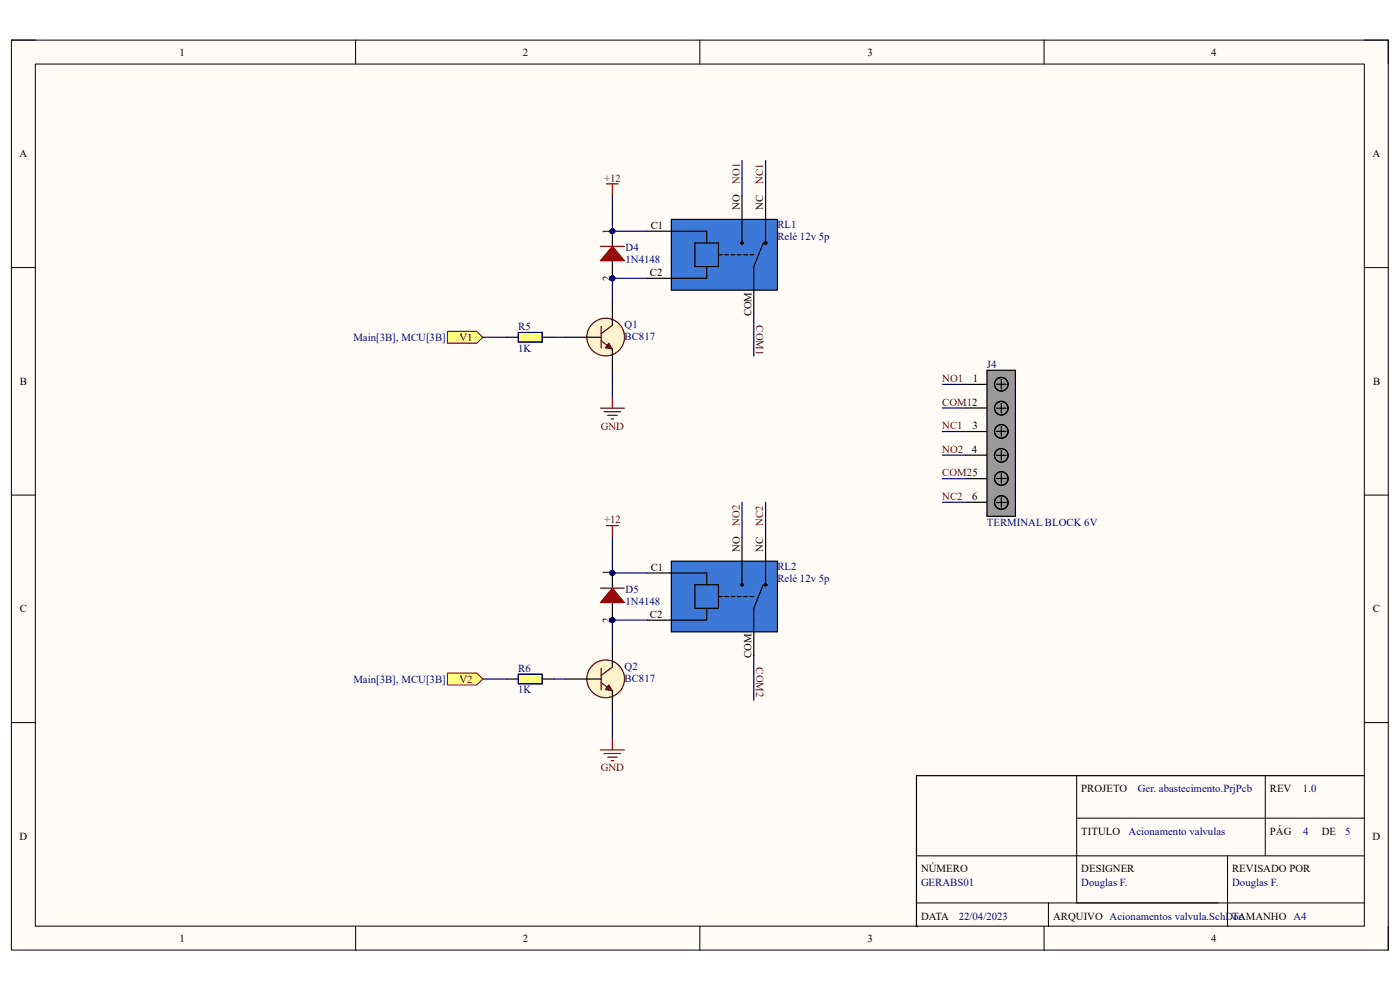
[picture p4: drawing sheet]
<svg xmlns="http://www.w3.org/2000/svg" width="297mm" height="210mm" viewBox="0 0 297 210" stroke-linecap="round" stroke-linejoin="round" font-family="sans-serif">
<path d="M2.4 8.5h292.1v193h-292.1z" fill-rule="evenodd" fill="#fffcf8"/>
<path d="M2.4 8.5h292.1v193h-292.1z" fill="none" stroke="#000" stroke-width=".21"/>
<path d="M7.5 13.6h281.9v182.9h-281.9z" fill-rule="evenodd" fill="#fffcf8"/>
<g fill="none" stroke="#000" stroke-width=".21">
<path d="M2.4 8.5h5.1M7.5 13.6h281.9v182.9h-281.9zM75.4 8.5v5.1M148.5 8.5v5.1M221.5 8.5v5.1M289.4 8.5h5.1v5.1M2.4 56.8h5.1M289.4 56.8h5.1M2.4 105h5.1M289.4 105h5.1M2.4 153.3h5.1M289.4 153.3h5.1"/>
<path d="M228.4 164.5v27M228.4 173.6h61M268.4 164.5v17.1M75.4 196.5v5M148.5 196.5v5M194.4 191.5h95M194.4 181.6h95M221.5 196.5v5M222.4 191.5v5.1M260.4 181.6v15M294.5 196.5v5"/>
</g>
<path d="M289.4 164.5h-95v32.1M194.4 196.6h.1" fill="none" stroke="#000" stroke-width=".25"/>
<path d="M142.4 119h22.5v15h-22.5z" fill-rule="evenodd" fill="#3c78d8"/>
<g fill="none" stroke="#000" stroke-width=".25">
<path d="M142.4 119h22.5v15h-22.5zM157.4 114v10M162.4 114v10.2M137.4 121.5h12.5v2.5M147.4 124h5v5h-5zM149.9 129v2.6h-12.5M152.4 126.6h.9M153.8 126.6h.8M155.1 126.6h.8M156.4 126.6h.9M157.8 126.6h.8M159.1 126.6h.8"/>
<path d="M161.9 124l-2 5v10"/>
<circle cx="157.4" cy="124" r=".25"/>
<circle cx="162.4" cy="124" r=".25"/>
</g>
<path d="M128.7 111.5h2.5M129.9 111.5v2.5M127.4 159.1h5.1M128.1 159.9h3.6M129.9 156.5v2.6M128.9 160.6h2M129.7 161.4h.5" fill="none" stroke="#800000" stroke-width=".25"/>
<circle cx="128.5" cy="144" r="4" fill="#fff2cc"/>
<circle cx="128.5" cy="144" r="4" fill="none" stroke="#600" stroke-width=".25"/>
<path d="M127.5 144.8l2.4 1.8M129.9 141.5l-2.4 1.8" fill="none" stroke="#5b0f00" stroke-width=".25"/>
<path d="M129.2 145.3l.7 1.2-1.5-.2z" fill="#600"/>
<path d="M129.2 145.3l.7 1.2-1.5-.2z" fill="none" stroke="#600" stroke-width=".21"/>
<path d="M129.9 136.4v5.1M107.4 144h2.6M115 144h2.6M119.9 144h7.6M129.9 146.6v5.1" fill="none" stroke="#000" stroke-width=".25"/>
<path d="M127.5 141.8v4.5" fill="none" stroke="#600" stroke-width=".25"/>
<path d="M110 143h5v2.1h-5z" fill-rule="evenodd" fill="#ffff80"/>
<path d="M110 143h5v2.1h-5z" fill="none" stroke="#04046c" stroke-width=".21"/>
<path d="M110 143h5v2.1h-5z" fill="none" stroke="#04046c" stroke-width=".25"/>
<path d="M209.4 78.5h6v31h-6z" fill-rule="evenodd" fill="#999"/>
<g fill="none" stroke="#000" stroke-width=".25">
<path d="M209.4 78.5h6v31h-6zM204.9 81.5h4.4M204.9 86.6h4.4M204.9 91.5h4.4M204.9 96.6h4.4M211.4 81.5h2M211.4 86.6h2M211.4 91.5h2M211.4 96.6h2M212.4 80.5v2M212.4 85.6v2M212.4 90.5v2"/>
<path d="M212.4 95.6v2M204.9 101.5h4.4M204.9 106.6h4.4M211.4 101.5h2M211.4 106.6h2M212.4 100.5v2M212.4 105.6v2"/>
<circle cx="212.4" cy="91.5" r="1.44"/>
<circle cx="212.4" cy="86.6" r="1.44"/>
<circle cx="212.4" cy="81.5" r="1.44"/>
<circle cx="212.4" cy="96.6" r="1.44"/>
<circle cx="212.4" cy="106.6" r="1.44"/>
<circle cx="212.4" cy="101.5" r="1.44"/>
</g>
<path d="M142.4 46.5h22.5v15h-22.5z" fill-rule="evenodd" fill="#3c78d8"/>
<g fill="none" stroke="#000" stroke-width=".25">
<path d="M137.4 49h12.5v2.5M142.4 46.5h22.5v15h-22.5zM147.4 51.5h5v5h-5zM149.9 56.5v2.5h-12.5M152.4 54h.9M153.8 54h.8M155.1 54h.8M156.4 54h.9M157.4 41.5v10M157.8 54h.8M159.1 54h.8M161.9 51.5l-2 5v10"/>
<path d="M162.4 41.5v10.2"/>
<circle cx="157.4" cy="51.5" r=".25"/>
<circle cx="162.4" cy="51.5" r=".25"/>
</g>
<path d="M128.7 39h2.5M129.9 39v2.5M127.4 86.6h5.1M128.1 87.3h3.6M128.9 88.1h2M129.7 88.9h.5M129.9 84v2.6" fill="none" stroke="#800000" stroke-width=".25"/>
<circle cx="128.5" cy="71.5" r="4" fill="#fff2cc"/>
<circle cx="128.5" cy="71.5" r="4" fill="none" stroke="#600" stroke-width=".25"/>
<path d="M127.5 72.3l2.4 1.8M129.9 69l-2.4 1.8" fill="none" stroke="#5b0f00" stroke-width=".25"/>
<path d="M129.2 72.8l.7 1.2-1.5-.2z" fill="#600"/>
<path d="M129.2 72.8l.7 1.2-1.5-.2z" fill="none" stroke="#600" stroke-width=".21"/>
<path d="M107.4 71.5h2.6M115 71.5h2.6M119.9 71.5h7.6M129.9 63.9v5.1M129.9 74.1v5.1" fill="none" stroke="#000" stroke-width=".25"/>
<path d="M127.5 69.3v4.5" fill="none" stroke="#600" stroke-width=".25"/>
<path d="M110 70.5h5v2.1h-5z" fill-rule="evenodd" fill="#ffff80"/>
<path d="M110 70.5h5v2.1h-5z" fill="none" stroke="#04046c" stroke-width=".21"/>
<path d="M110 70.5h5v2.1h-5z" fill="none" stroke="#04046c" stroke-width=".25"/>
<path d="M94.9 70.3h6.3l1.2 1.2-1.2 1.3h-6.3z" fill-rule="evenodd" fill="#ffff80"/>
<path d="M94.9 70.3h6.3l1.2 1.2-1.2 1.3h-6.3z" fill="none" stroke="#800000" stroke-width=".21"/>
<path d="M94.9 142.8h6.3l1.2 1.2-1.2 1.3h-6.3z" fill-rule="evenodd" fill="#ffff80"/>
<path d="M94.9 142.8h6.3l1.2 1.2-1.2 1.3h-6.3z" fill="none" stroke="#800000" stroke-width=".21"/>
<path d="M129.9 121.5h7.5" fill="none" stroke="#000080" stroke-width=".25"/>
<circle cx="129.9" cy="121.6" r=".51" fill="#000080"/>
<circle cx="129.9" cy="121.6" r=".51" fill="none" stroke="#000080" stroke-width=".21"/>
<path d="M129.9 131.6h7.5" fill="none" stroke="#000080" stroke-width=".25"/>
<circle cx="129.9" cy="131.6" r=".51" fill="#000080"/>
<circle cx="129.9" cy="131.6" r=".51" fill="none" stroke="#000080" stroke-width=".21"/>
<path d="M129.9 114v7.5" fill="none" stroke="#000080" stroke-width=".25"/>
<circle cx="129.9" cy="121.6" r=".51" fill="#000080"/>
<circle cx="129.9" cy="121.6" r=".51" fill="none" stroke="#000080" stroke-width=".21"/>
<path d="M129.9 131.6v4.8M129.9 151.7v4.8" fill="none" stroke="#000080" stroke-width=".25"/>
<circle cx="129.9" cy="131.6" r=".51" fill="#000080"/>
<circle cx="129.9" cy="131.6" r=".51" fill="none" stroke="#000080" stroke-width=".21"/>
<path d="M129.9 49h7.5M102.4 144h5M117.6 144h2.3" fill="none" stroke="#000080" stroke-width=".25"/>
<circle cx="129.9" cy="49" r=".51" fill="#000080"/>
<circle cx="129.9" cy="49" r=".51" fill="none" stroke="#000080" stroke-width=".21"/>
<path d="M129.9 59h7.5" fill="none" stroke="#000080" stroke-width=".25"/>
<circle cx="129.9" cy="59" r=".51" fill="#000080"/>
<circle cx="129.9" cy="59" r=".51" fill="none" stroke="#000080" stroke-width=".21"/>
<path d="M129.9 41.5v7.5" fill="none" stroke="#000080" stroke-width=".25"/>
<circle cx="129.9" cy="49" r=".51" fill="#000080"/>
<circle cx="129.9" cy="49" r=".51" fill="none" stroke="#000080" stroke-width=".21"/>
<path d="M129.9 59v4.9M129.9 79.2v4.8" fill="none" stroke="#000080" stroke-width=".25"/>
<circle cx="129.9" cy="59" r=".51" fill="#000080"/>
<circle cx="129.9" cy="59" r=".51" fill="none" stroke="#000080" stroke-width=".21"/>
<g fill="none" stroke="#000080" stroke-width=".25">
<path d="M157.4 34v7.5M162.4 34v7.5M102.4 71.5h5M117.6 71.5h2.3M159.9 66.5v9M199.9 81.5h5M199.9 86.6h5M199.9 91.5h5M199.9 96.6h5M157.4 106.5v7.5M162.4 106.5v7.5M199.9 101.5h5"/>
<path d="M199.9 106.6h5M159.9 139v9.5"/>
</g>
<circle cx="129.9" cy="59" r=".51" fill="#000080"/>
<circle cx="129.9" cy="59" r=".51" fill="none" stroke="#000080" stroke-width=".21"/>
<circle cx="129.9" cy="49" r=".51" fill="#000080"/>
<circle cx="129.9" cy="49" r=".51" fill="none" stroke="#000080" stroke-width=".21"/>
<path d="M129.9 56.5v2.5" fill="none" stroke="#000" stroke-width=".25"/>
<circle cx="129.9" cy="59" r=".51" fill="#000080"/>
<circle cx="129.9" cy="59" r=".51" fill="none" stroke="#000080" stroke-width=".21"/>
<path d="M129.9 49v2.6" fill="none" stroke="#000" stroke-width=".25"/>
<circle cx="129.9" cy="49" r=".51" fill="#000080"/>
<circle cx="129.9" cy="49" r=".51" fill="none" stroke="#000080" stroke-width=".21"/>
<path d="M129.9 51.5v5" fill="none" stroke="#000" stroke-width=".25"/>
<path d="M129.9 52.3l2.6 3h-5.1z" fill="#900"/>
<path d="M127.4 52.3h5.1M129.9 52.3l2.6 3h-5.1z" fill="none" stroke="#980000" stroke-width=".25"/>
<circle cx="129.9" cy="131.6" r=".51" fill="#000080"/>
<circle cx="129.9" cy="131.6" r=".51" fill="none" stroke="#000080" stroke-width=".21"/>
<circle cx="129.9" cy="121.6" r=".51" fill="#000080"/>
<circle cx="129.9" cy="121.6" r=".51" fill="none" stroke="#000080" stroke-width=".21"/>
<path d="M129.9 129v2.6" fill="none" stroke="#000" stroke-width=".25"/>
<circle cx="129.9" cy="131.6" r=".51" fill="#000080"/>
<circle cx="129.9" cy="131.6" r=".51" fill="none" stroke="#000080" stroke-width=".21"/>
<path d="M129.9 121.5v2.6" fill="none" stroke="#000" stroke-width=".25"/>
<circle cx="129.9" cy="121.6" r=".51" fill="#000080"/>
<circle cx="129.9" cy="121.6" r=".51" fill="none" stroke="#000080" stroke-width=".21"/>
<path d="M129.9 124v5" fill="none" stroke="#000" stroke-width=".25"/>
<path d="M129.9 124.8l2.6 3h-5.1z" fill="#900"/>
<path d="M127.4 124.8h5.1M129.9 124.8l2.6 3h-5.1z" fill="none" stroke="#980000" stroke-width=".25"/>
<g font-size="2.3">
<text x="38.1" y="11.8">1</text>
<text x="110.9" y="11.8">2</text>
<text x="184" y="11.8">3</text>
<text x="256.9" y="11.8">4</text>
<text x="4.1" y="33.4">A</text>
<text x="291.2" y="33.4">A</text>
<text x="156.9" y="44.6" transform="rotate(-90 156.9 44.6)">NO</text>
<text x="161.9" y="44.6" transform="rotate(-90 161.9 44.6)">NC</text>
<text x="129.4" y="49.6" transform="rotate(-90 129.4 49.6)">1</text>
<text x="138" y="48.6">C1</text>
<text x="129.4" y="59.6" transform="rotate(-90 129.4 59.6)">2</text>
<text x="137.9" y="58.5">C2</text>
<text x="159.4" y="67.1" transform="rotate(-90 159.4 67.1)">COM</text>
<text x="4.2" y="81.7">B</text>
<text x="206.4" y="81.1">1</text>
<text x="291.3" y="81.7">B</text>
<text x="206.3" y="91.1">3</text>
<text x="206.2" y="96.1">4</text>
<text x="206.2" y="106">6</text>
<text x="156.9" y="117.1" transform="rotate(-90 156.9 117.1)">NO</text>
<text x="161.9" y="117.1" transform="rotate(-90 161.9 117.1)">NC</text>
<text x="129.4" y="122" transform="rotate(-90 129.4 122)">1</text>
<text x="138" y="121.1">C1</text>
<text x="4.2" y="129.9">C</text>
<text x="137.9" y="131.1">C2</text>
<text x="291.3" y="129.9">C</text>
<text x="129.4" y="132.1" transform="rotate(-90 129.4 132.1)">2</text>
<text x="159.4" y="139.7" transform="rotate(-90 159.4 139.7)">COM</text>
<text x="229.4" y="168.1">PROJETO</text>
<text x="269.4" y="168.1">REV</text>
<text x="4.1" y="178.2">D</text>
<text x="229.4" y="177.1">TITULO</text>
<text x="269.4" y="177.1">PÁG</text>
<text x="280.4" y="177.1">DE</text>
<text x="291.2" y="178.2">D</text>
<text x="195.4" y="185">NÚMERO</text>
<text x="229.4" y="185">DESIGNER</text>
<text x="261.4" y="185">REVISADO POR</text>
<text x="195.4" y="195.1">DATA</text>
<text x="223.4" y="195.1">ARQUIVO Acionamentos valvula.SchDoc</text>
<text x="261.4" y="195.1">TAMANHO A4</text>
<text x="38.1" y="199.8">1</text>
<text x="110.9" y="199.8">2</text>
<text x="184" y="199.8">3</text>
<text x="256.9" y="199.8">4</text>
</g>
<g font-size="2.3" fill="#800000">
<text x="128.2" y="38.5">+12</text>
<text x="156.9" y="39" transform="rotate(-90 156.9 39)">NO1</text>
<text x="161.9" y="39" transform="rotate(-90 161.9 39)">NC1</text>
<text x="160.4" y="69" transform="rotate(90 160.4 69)">COM1</text>
<text x="97.5" y="72.3">V1</text>
<text x="199.9" y="81.1">NO1</text>
<text x="199.9" y="86.1">COM12</text>
<text x="127.5" y="91.2">GND</text>
<text x="199.9" y="91.1">NC1</text>
<text x="199.9" y="96.1">NO2</text>
<text x="199.9" y="101">COM25</text>
<text x="199.9" y="106">NC2</text>
<text x="128.2" y="111">+12</text>
<text x="156.9" y="111.5" transform="rotate(-90 156.9 111.5)">NO2</text>
<text x="161.9" y="111.5" transform="rotate(-90 161.9 111.5)">NC2</text>
<text x="160.4" y="141.6" transform="rotate(90 160.4 141.6)">COM2</text>
<text x="97.5" y="144.8">V2</text>
<text x="127.5" y="163.7">GND</text>
</g>
<g font-size="2.3" fill="#000080">
<text x="132.7" y="53.3">D4</text>
<text x="164.9" y="48.3">RL1</text>
<text x="164.9" y="50.9">Relé 12v 5p</text>
<text x="132.7" y="55.9">1N4148</text>
<text x="109.9" y="70">R5</text>
<text x="132.5" y="69.6">Q1</text>
<text x="75" y="72.3">Main[3B], MCU[3B]</text>
<text x="109.9" y="74.6">1K</text>
<text x="132.5" y="72.1">BC817</text>
<text x="209.4" y="78.1">J4</text>
<text x="209.4" y="111.6">TERMINAL BLOCK 6V</text>
<text x="132.7" y="125.9">D5</text>
<text x="164.9" y="120.9">RL2</text>
<text x="164.9" y="123.4">Relé 12v 5p</text>
<text x="132.7" y="128.4">1N4148</text>
<text x="109.9" y="142.5">R6</text>
<text x="132.5" y="142.1">Q2</text>
<text x="75" y="144.8">Main[3B], MCU[3B]</text>
<text x="109.9" y="147.1">1K</text>
<text x="132.5" y="144.6">BC817</text>
<text x="241.4" y="168.1">Ger. abastecimento.PrjPcb</text>
<text x="276.4" y="168.1">1.0</text>
<text x="239.4" y="177.1">Acionamento valvulas</text>
<text x="276.4" y="177.1">4</text>
<text x="285.4" y="177.1">5</text>
<text x="195.4" y="188">GERABS01</text>
<text x="229.4" y="188">Douglas F.</text>
<text x="261.4" y="188">Douglas F.</text>
<text x="203.4" y="195.1">22/04/2023</text>
</g>
</svg>
